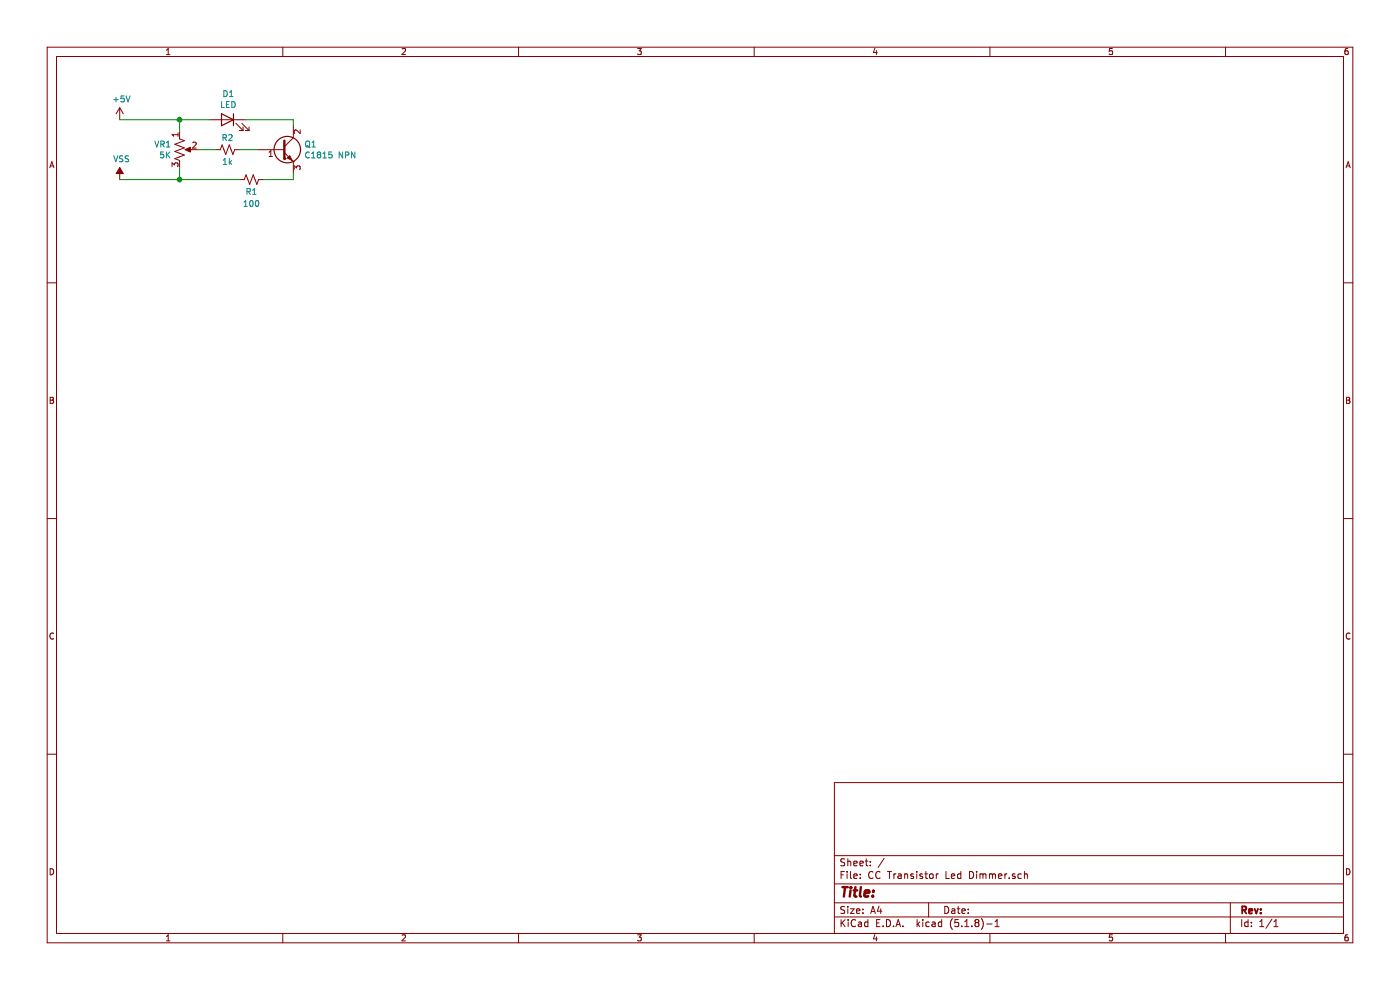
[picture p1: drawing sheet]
EESchema Schematic File Version 4
EELAYER 30 0
EELAYER END
$Descr A4 11693 8268
encoding utf-8
Sheet 1 1
Title ""
Date ""
Rev ""
Comp ""
Comment1 ""
Comment2 ""
Comment3 ""
Comment4 ""
$EndDescr
$Comp
L power:+5V #PWR?
U 1 1
P 1000 1000
F 0 "#PWR?" H 1000 850 50  0001 C CNN
F 1 "+5V" H 1015 1173 50  0000 C CNN
F 2 "" H 1000 1000 50  0001 C CNN
F 3 "" H 1000 1000 50  0001 C CNN
	1    1000 1000
	1    0    0    -1  
$EndComp
$Comp
L power:VSS #PWR?
U 1 1
P 1000 1500
F 0 "#PWR?" H 1000 1350 50  0001 C CNN
F 1 "VSS" H 1015 1673 50  0000 C CNN
F 2 "" H 1000 1500 50  0001 C CNN
F 3 "" H 1000 1500 50  0001 C CNN
	1    1000 1500
	1    0    0    -1  
$EndComp
Wire Wire Line
	1000 1500 1500 1500
$Comp
L Device:R_POT_US VR1
U 1 1
P 1500 1250
F 0 "VR1" H 1432 1296 50  0000 R CNN
F 1 "5K" H 1432 1205 50  0000 R CNN
F 2 "" H 1500 1250 50  0001 C CNN
F 3 "~" H 1500 1250 50  0001 C CNN
	1    1500 1250
	1    0    0    -1  
$EndComp
Wire Wire Line
	1500 1100 1500 1000
Wire Wire Line
	1500 1400 1500 1500
Connection ~ 1500 1500
Wire Wire Line
	1500 1500 2000 1500
$Comp
L Device:R_Small_US R1
U 1 1
P 2100 1500
F 0 "R1" V 2200 1500 50  0000 C CNN
F 1 "100" V 2300 1500 50  0000 C CNN
F 2 "" H 2100 1500 50  0001 C CNN
F 3 "~" H 2100 1500 50  0001 C CNN
	1    2100 1500
	0    1    1    0   
$EndComp
$Comp
L Device:Q_NPN_BCE Q1
U 1 1
P 2350 1250
F 0 "Q1" H 2541 1296 50  0000 L CNN
F 1 "C1815 NPN" H 2541 1205 50  0000 L CNN
F 2 "" H 2550 1350 50  0001 C CNN
F 3 "~" H 2350 1250 50  0001 C CNN
	1    2350 1250
	1    0    0    -1  
$EndComp
$Comp
L Device:LED D1
U 1 1
P 1900 1000
F 0 "D1" H 1893 1217 50  0000 C CNN
F 1 "LED" H 1893 1126 50  0000 C CNN
F 2 "" H 1900 1000 50  0001 C CNN
F 3 "~" H 1900 1000 50  0001 C CNN
	1    1900 1000
	-1   0    0    -1  
$EndComp
Wire Wire Line
	1000 1000 1500 1000
Wire Wire Line
	1750 1000 1500 1000
Connection ~ 1500 1000
Wire Wire Line
	2450 1500 2450 1450
Wire Wire Line
	2200 1500 2450 1500
Wire Wire Line
	2450 1000 2450 1050
Wire Wire Line
	2050 1000 2450 1000
$Comp
L Device:R_Small_US R2
U 1 1
P 1900 1250
F 0 "R2" V 1800 1250 50  0000 C CNN
F 1 "1k" V 2000 1250 50  0000 C CNN
F 2 "" H 1900 1250 50  0001 C CNN
F 3 "~" H 1900 1250 50  0001 C CNN
	1    1900 1250
	0    1    1    0   
$EndComp
Wire Wire Line
	1650 1250 1800 1250
Wire Wire Line
	2000 1250 2150 1250
$EndSCHEMATC
